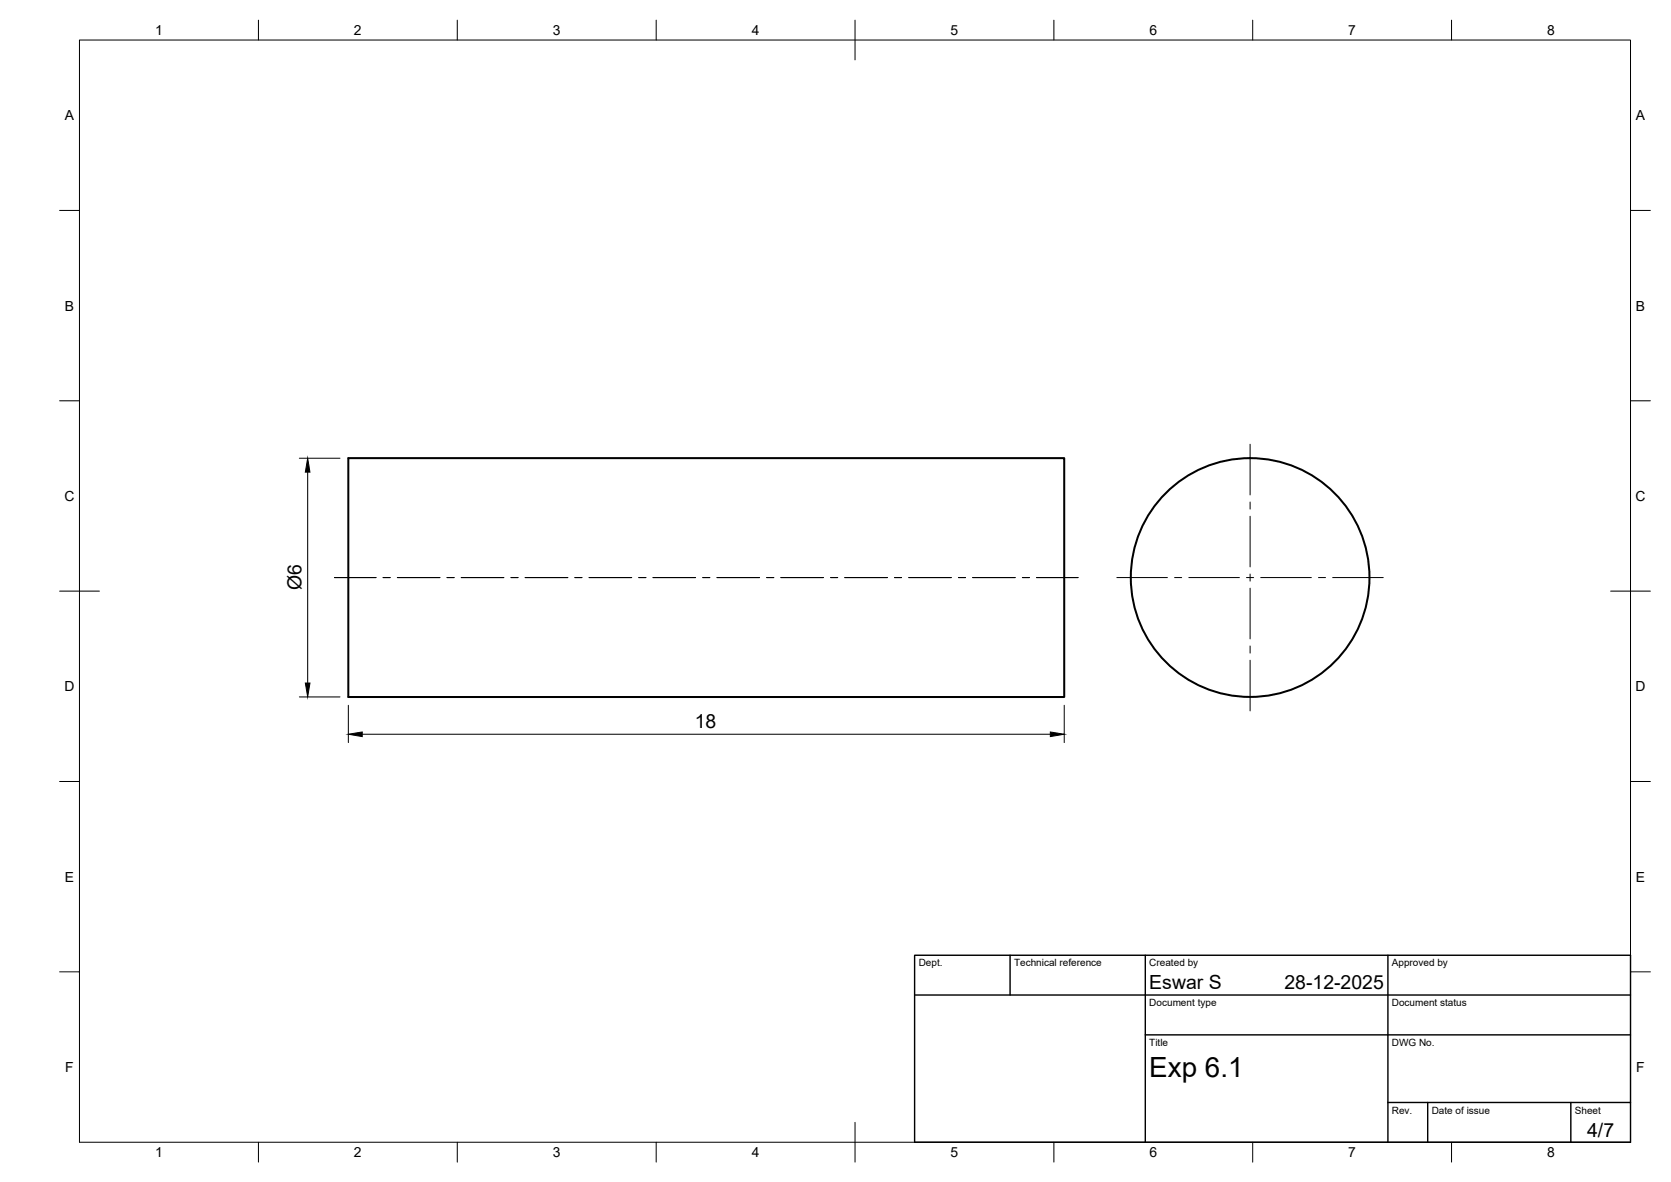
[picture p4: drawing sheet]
<svg xmlns="http://www.w3.org/2000/svg" width="420mm" height="297mm" viewBox="0 0 420 297" stroke-linecap="round" stroke-linejoin="round" font-family="sans-serif">
<!-- layer: Visible -->
<g fill="none" stroke="#000" stroke-width=".51">
<path d="M87.6 115.1h180v60.1h-180z"/>
<circle cx="314.3" cy="145.1" r="30"/>
</g>
<!-- layer: BORDER -->
<g fill="none" stroke="#000" stroke-width=".25">
<path d="M20 10.1h390v276.9h-390zM65 5.1v5M115 5.1v5M165 5.1v5M215 5.1v10M265 5.1v5M315 5.1v5M365 5.1v5M15 52.9h5M410 52.9h5M15 100.7h5M410 100.7h5"/>
<path d="M15 148.6h10M405 148.6h10M15 196.4h5M410 196.4h5M15 244.2h5M410 244.2h5M65 287v5M115 287v5M165 287v5M215 282.1v9.9M265 287v5M315 287v5"/>
<path d="M365 287v5"/>
</g>
<!-- layer: TITLEBLOCK -->
<path d="M230 240.1h180v46.9h-180zM230 250h180M254 240.1v9.9M288 240.1v46.9M349 240.1v46.9M288 260.1h122M349 277.1h61M359 277.1v9.9M395 277.1v9.9" fill="none" stroke="#000" stroke-width=".36"/>
<!-- layer: Smart Centers -->
<g fill="none" stroke="#000" stroke-width=".25">
<path d="M314.3 111.6v12.8M314.3 126.2v1.7M314.3 129.7v12.8M84.1 145.1h10.5M96.3 145.1h1.8M99.9 145.1h10.7M112.4 145.1h1.8M116 145.1h10.7M128.5 145.1h1.8M132 145.1h10.8M144.5 145.1h1.8M148.1 145.1h10.7"/>
<path d="M160.6 145.1h1.8M164.2 145.1h10.7M176.7 145.1h1.8M180.3 145.1h10.7M192.8 145.1h1.8M196.3 145.1h10.8M208.9 145.1h1.7M212.4 145.1h10.7M224.9 145.1h1.8M228.5 145.1h10.7M241 145.1h1.8M244.6 145.1h10.7"/>
<path d="M257.1 145.1h1.7M260.6 145.1h10.5M280.8 145.1h12.7M295.3 145.1h1.8M298.9 145.1h12.7M313.4 145.1h1.8M314.3 144.3v1.7M314.3 147.8v12.8M317 145.1h12.7M331.5 145.1h1.8M335.1 145.1h12.7M314.3 162.3v1.8"/>
<path d="M314.3 165.9v12.8"/>
</g>
<!-- layer: FD_Dimensions -->
<path d="M75.3 115.2h10.2M77.4 118.6v53M75.3 175.1h10.2M87.6 177.2v9.4M267.6 177.2v9.4M91.1 184.5h173" fill="none" stroke="#000" stroke-width=".25"/>
<path d="M77.4 115.2l.5 3.4h-1.1zM76.8 171.6h1.1l-.5 3.5zM87.6 184.5l3.5-.6v1.2zM264.1 183.9l3.5 .6-3.5 .6z" fill="#000" stroke="#000" stroke-width=".25"/>
<text font-size="7" x="289" y="270.6">Exp 6.1</text>
<g font-size="4.9">
<text x="75.8" y="148.4" transform="rotate(-90 75.8 148.4)">Ø6</text>
<text x="174.7" y="183.1">18</text>
<text x="289" y="248.5">Eswar S</text>
<text x="323" y="248.5">28-12-2025</text>
<text x="399.1" y="285.7">4/7</text>
</g>
<g font-size="3.5">
<text x="39" y="8.8">1</text>
<text x="89" y="8.8">2</text>
<text x="139" y="8.8">3</text>
<text x="189" y="8.8">4</text>
<text x="239" y="8.8">5</text>
<text x="289" y="8.8">6</text>
<text x="339" y="8.8">7</text>
<text x="389" y="8.8">8</text>
<text x="16.3" y="30.2">A</text>
<text x="411.3" y="30.2">A</text>
<text x="16.3" y="78">B</text>
<text x="411.3" y="78">B</text>
<text x="16.2" y="125.9">C</text>
<text x="411.2" y="125.9">C</text>
<text x="16.2" y="173.7">D</text>
<text x="411.2" y="173.7">D</text>
<text x="16.3" y="221.6">E</text>
<text x="411.3" y="221.6">E</text>
<text x="16.4" y="269.4">F</text>
<text x="411.4" y="269.4">F</text>
<text x="39" y="290.8">1</text>
<text x="89" y="290.8">2</text>
<text x="139" y="290.8">3</text>
<text x="189" y="290.8">4</text>
<text x="239" y="290.8">5</text>
<text x="289" y="290.8">6</text>
<text x="339" y="290.8">7</text>
<text x="389" y="290.8">8</text>
</g>
<g font-size="2.5">
<text x="231" y="242.9">Dept.</text>
<text x="255" y="242.9">Technical reference</text>
<text x="289" y="242.9">Created by</text>
<text x="350" y="242.9">Approved by</text>
<text x="289" y="252.8">Document type</text>
<text x="350" y="252.8">Document status</text>
<text x="289" y="262.9">Title</text>
<text x="350" y="262.9">DWG No.</text>
<text x="350" y="279.9">Rev.</text>
<text x="360" y="279.9">Date of issue</text>
<text x="396" y="279.9">Sheet</text>
</g>
</svg>
